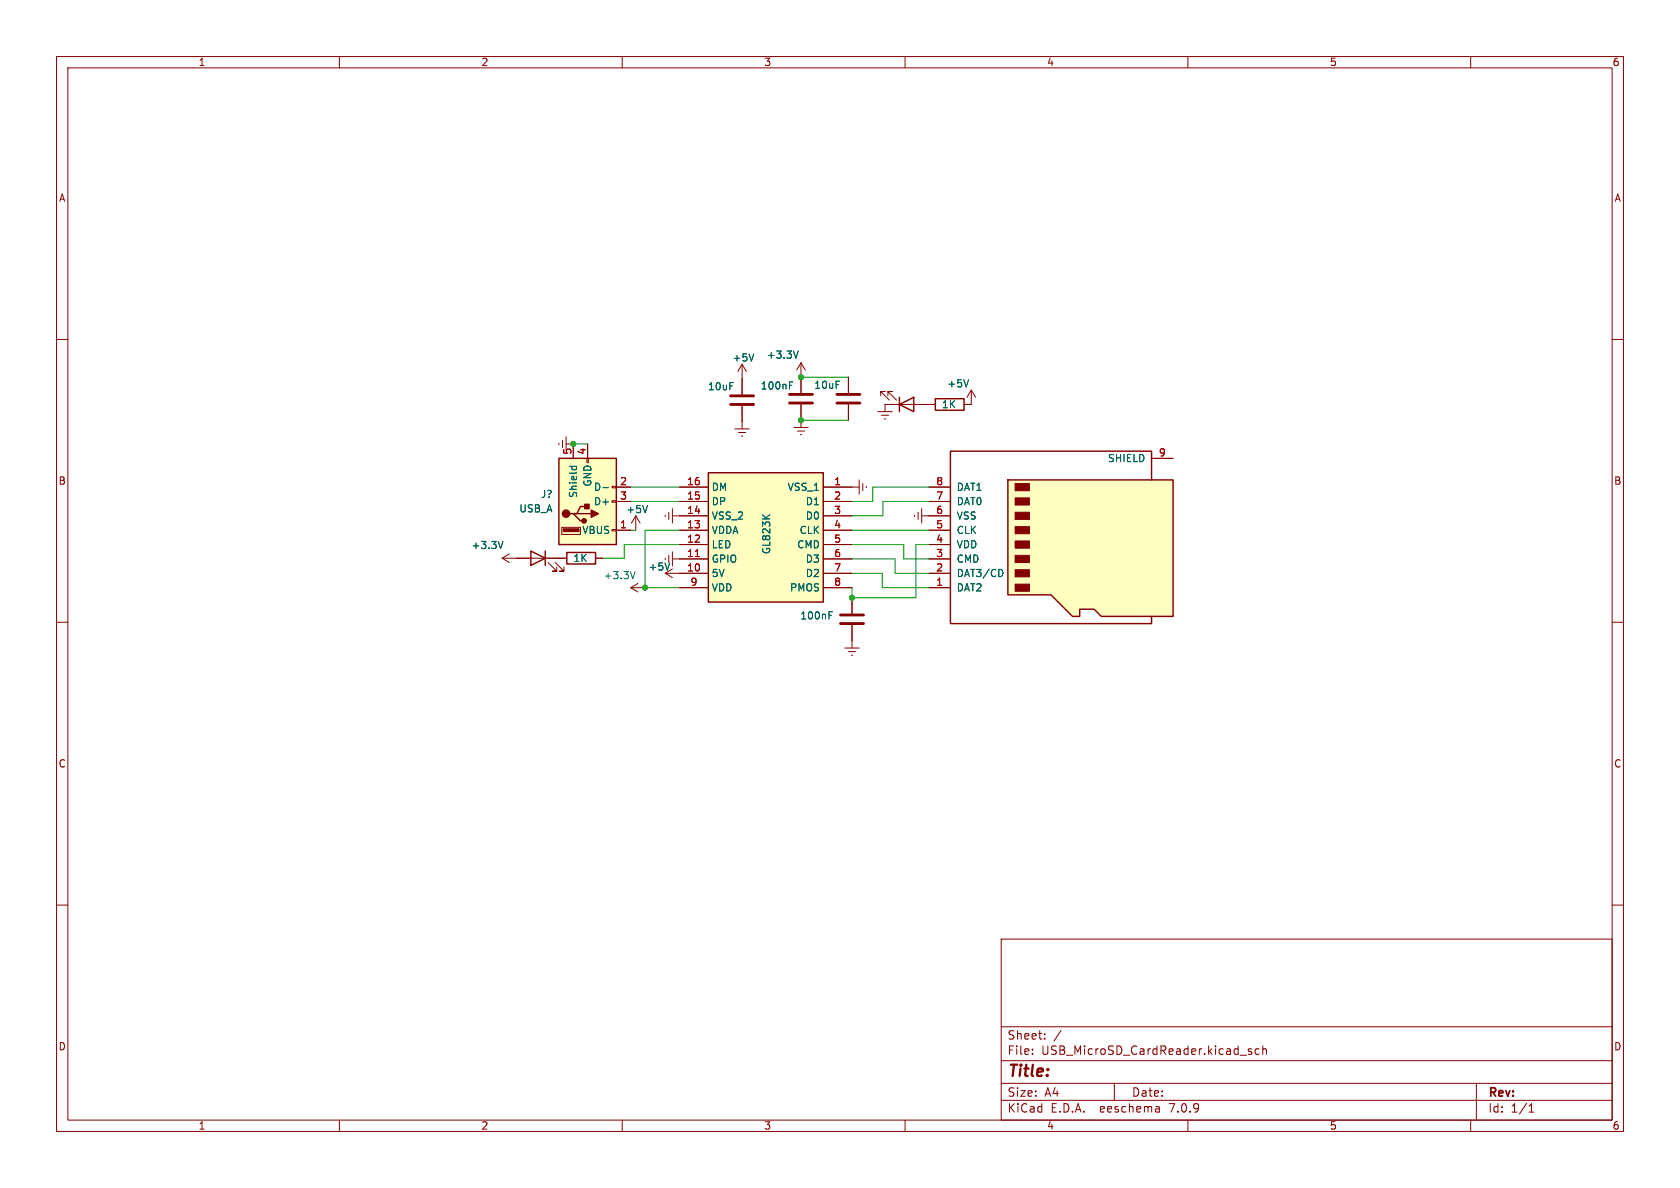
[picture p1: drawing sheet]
<svg xmlns="http://www.w3.org/2000/svg" width="297mm" height="210mm" viewBox="0 0 297 210" stroke-linecap="round" stroke-linejoin="round" font-family="sans-serif">
<g fill="none" stroke="#840000" stroke-width=".18">
<path d="M10 10h277v190h-277zM12 12h273v186h-273zM60 10v2M110 10v2M160 10v2M210 10v2M260 10v2M10 60h2M285 60h2M98.8 78.4v.2M99.4 77.9v1.2M100.1 78.5h1.2v2.5"/>
<path d="M100.1 77.2v2.6M103.9 78.5v2.5M129.9 75.8h2.6M130.6 76.5h1.2M131.1 77.1h.2M131.2 64.4v5.3M131.2 71.8v4M131.2 64.4l.8 1.3M131.2 64.4l-.8 1.3M140.3 75.6h2.6M141 76.2h1.2M141.5 76.8h.2"/>
<path d="M141.6 64.1v5.4M141.6 71.5v4.1M141.6 64.1l.8 1.3M141.6 64.1l-.8 1.3M150 66.7v2.8M150 71.5v2.8M171.7 69l.8 1.2M171.7 69v2.5M171.7 69l-.8 1.2M88.8 98.7h11.4M88.8 98.7l1.2 .7M90 97.9l-1.2 .8"/>
<path d="M96.9 99.4l1.5 1.6h-.7h.7v-.8M98.2 99.4l1.5 1.6h-.8h.8v-.8M99.3 93.2h3.3v1.3h-3.3zM103.8 81h.2v.8h-.2zM105.3 98.7h1.3M108.2 86h.8v.2h-.8zM108.2 88.5h.8v.3h-.8zM108.2 93.6h.8v.3h-.8zM109 86.1h2.5M109 93.7h2.5M109 88.6h2.5M112.4 91.2l.8 1.3"/>
<path d="M112.4 91.2v2.5M112.4 91.2l-.8 1.3M117.6 91.1v.2M117.6 98.7v.2M118.2 90.6v1.2M118.2 98.2v1.2M118.9 98.8h6.3M118.9 91.2h6.3M118.9 89.9v2.6M118.9 97.5v2.6M120.1 86.1h5.1M120.1 96.3h5.1"/>
<path d="M120.1 93.7h5.1M120.1 88.6h5.1M145.5 86.1h5.1M145.5 98.8h5.1M145.5 96.3h5.1M145.5 93.7h5.1M145.5 91.2h5.1M145.5 88.6h5.1M161.7 91.1v.2M162.3 90.6v1.2M162.9 91.2h1.3M162.9 89.9v2.6"/>
<path d="M10 110h2M111.5 103.9h2.5M111.5 103.9l1.3 .7M112.8 103.1l-1.3 .8M117.6 101.3h7.6M117.6 101.3l1.3 .8M118.9 100.6l-1.3 .7M120.1 103.9h5.1M145.5 101.3h5.1M145.5 103.9h5.1M149.4 114.6h2.5M150 115.2h1.3"/>
<path d="M150.5 115.8h.2M150.6 105.7v2.8M150.6 110.5v4.1M285 110h2M10 160h2M285 160h2M177 166h108v32h-108zM60 198v2M110 198v2M160 198v2M177 194.5h108M177 191.5h108"/>
<path d="M177 187.5h108M177 181.5h108M182.5 186.3v.1M182.5 185.5v.1M184.7 183.6v.1M184.7 182.8v.1M187.6 182.1l-1.3 2M197 191.5v3M204.9 195.7l.1 .9M205 196.5l-.2 .1M205 196h-.2M210 198v2"/>
<path d="M221.2 185.5l-.3-.1-.2 .2v.2l.5 .2v.3h-.5M222.6 185.5l-.4-.1-.3 .3v.4l.1 .2h.6M223.2 185.5l.3-.1 .3 .1 .1 .9M223.2 184.9v1.5M260 198v2M261 191.5v6.5M270.3 196.6h.9M270.3 195.5l.4-.4v1.5"/>
</g>
<g fill="#ffffc2" stroke="#ffffc2" stroke-width=".18">
<path d="M125.2 83.6h20.3v22.8h-20.3z"/>
<path d="M98.8 81h10.2v15.3h-10.2z"/>
</g>
<path d="M93.9 97.4l2.5 1.3-2.5 1.2zM96.4 97.4v2.5M98.8 81h10.2v15.3h-10.2zM100.2 97.7h5.1v2h-5.1zM100.7 90.8h.6l1.3 1.3h.7M102 90.8h2.5M103.9 89.5h-1.3l-.6 1.3h-.7M125.2 83.6h20.3v22.8h-20.3z" fill="none" stroke="#840000" stroke-width=".25"/>
<path d="M122.9 98.4h.7" fill="none" stroke="#a90000" stroke-width=".18"/>
<path d="M129.2 71.5h4M129.2 70h4M139.6 71.2h4M139.6 69.7h4M148 71.2h4M148 69.7h4M148.6 110.2h4.1M148.6 108.7h4.1" fill="none" stroke="#840000" stroke-width=".51"/>
<g fill="none" stroke="#006464" stroke-width=".18">
<path d="M133.3 62.6l-.5 1.2M139.6 68.1h.4M139.6 67.5h.6M141.1 62l-.4 1.3M171.2 67.1l-.4 1.3M88.9 95.7l-.4 1.3M100.7 82.4h1.2M101.1 82.4v.4M101.9 82.4v.4M106.6 86.2h.9M114.5 89.4l-.5 1.2M118.4 99.5l-.4 1.3"/>
<path d="M112.3 101l-.4 1.3M146.5 108.8h.5M146.5 108.1h.7"/>
</g>
<g fill="#840000" stroke="#840000" stroke-width=".25">
<path d="M104.5 90.2l1.3 .6-1.3 .6z"/>
<path d="M103.4 89.2h.7v.7h-.7z"/>
<circle cx="100.1" cy="90.8" r=".63"/>
<circle cx="103.3" cy="92.1" r=".38"/>
</g>
<path d="M99.6 93.5h2.8v.5h-2.8z" fill="#840000" stroke="#840000" stroke-width=".18"/>
<path d="M178.2 84.8h29.2v24.2h-12.7l-1.3-1.3h-2.5v1.3h-1.3l-3.8-3.8h-7.6z" fill="#ffffc2"/>
<g fill="#840000" stroke="#840000" stroke-width=".18">
<path d="M179.5 85.5h2.5v1.2h-2.5z"/>
<path d="M179.5 88h2.5v1.3h-2.5z"/>
<path d="M179.5 90.6h2.5v1.2h-2.5z"/>
<path d="M179.5 93.1h2.5v1.3h-2.5z"/>
<path d="M179.5 95.6h2.5v1.3h-2.5z"/>
<path d="M179.5 98.2h2.5v1.2h-2.5z"/>
<path d="M179.5 100.7h2.5v1.3h-2.5z"/>
<path d="M179.5 103.3h2.5v1.2h-2.5z"/>
</g>
<path d="M159 71.5l2.5-1.3v2.6zM159 70.2v2.6M165.4 70.5h5v2h-5zM178.2 84.8h29.2v24.2h-12.7l-1.3-1.3h-2.5v1.3h-1.3l-3.8-3.8h-7.6zM203.6 84.8v-5h-35.6v30.4h35.6v-1.2" fill="none" stroke="#840000" stroke-width=".25"/>
<g fill="none" stroke="#840000" stroke-width=".18">
<path d="M101.3 78.5v2.5M103.9 78.5v2.5M131.2 66.9v2.8M131.2 71.8v2.7M141.6 66.7v2.8M141.6 71.5v2.8M150 66.7v2.8M150 71.5v2.8M155.2 72.8h2.5M155.7 70v-.8h.8h-.8l1.5 1.5M155.8 73.4h1.3M156.3 74h.3"/>
<path d="M157 70v-.8h.7h-.7l1.5 1.5M165.4 71.5h-8.9v1.3M170.4 71.5h1.3M91.3 98.7h2.6M96.4 98.7h3.8M105.3 98.7h1.3M109 93.7h2.5M109 88.6h2.5M109 86.1h2.5M120.1 98.8h5.1M120.1 96.3h5.1M120.1 93.7h5.1"/>
<path d="M120.1 91.2h5.1M120.1 88.6h5.1M120.1 86.1h5.1M145.5 98.8h5.1M145.5 96.3h5.1M145.5 93.7h5.1M145.5 91.2h5.1M145.5 88.6h5.1M145.5 86.1h6.4M151.9 84.8v2.6M152.5 85.5v1.2M153.2 86v.2"/>
<path d="M164.2 98.8h3.8M164.2 96.3h3.8M164.2 93.7h3.8M164.2 91.2h3.8M164.2 88.6h3.8M164.2 86.1h3.8M203.6 81h3.8M120.1 103.9h5.1M120.1 101.3h5.1M145.5 103.9h5.1M145.5 101.3h5.1M150.6 105.7v2.8"/>
<path d="M150.6 110.5v2.8M164.2 103.9h3.8M164.2 101.3h3.8"/>
</g>
<g fill="none" stroke="#006464" stroke-width=".18">
<path d="M133.3 62.6l-.5 1.2M139.6 68.1h.4M139.6 67.5h.6M141.1 62l-.4 1.3M171.2 67.1l-.4 1.3M88.9 95.7l-.4 1.3M100.7 82.4h1.2M101.1 82.4v.4M101.9 82.4v.4M106.6 86.2h.9M114.5 89.4l-.5 1.2M118.4 99.5l-.4 1.3"/>
<path d="M146.5 108.8h.5M146.5 108.1h.7M177.1 100.7l.2 .5-.2 .7"/>
</g>
<g fill="none" stroke="#009600" stroke-width=".18">
<path d="M101.3 78.5h2.6M141.6 74.3h8.4M141.6 66.7h8.4M111.5 86.1h8.6M111.5 93.7h.9M111.5 88.6h8.6M120.1 96.3h-9.7v2.4h-3.8M120.1 93.7h-6.1v10.2h6.1M150.6 98.8h7.6v2.5h6M150.6 96.3h9.2v2.5h4.4M150.6 93.7h13.6M164.2 86.1h-9.9v2.5h-3.7"/>
<path d="M164.2 96.3h-2.3v9.4h-11.3v-1.8M164.2 88.6h-8.1v2.6h-5.5M150.6 101.3h5.4v2.6h8.2"/>
</g>
<path d="M122.9 98.4h.7" fill="none" stroke="#a90000" stroke-width=".18"/>
<g fill="#009600" stroke="#009600" stroke-width=".18">
<circle cx="101.3" cy="78.5" r=".46"/>
<circle cx="141.6" cy="66.7" r=".46"/>
<circle cx="141.6" cy="74.3" r=".46"/>
<circle cx="114" cy="103.9" r=".46"/>
<circle cx="150.6" cy="105.7" r=".46"/>
</g>
<text font-size="2.8" fill="#840000" x="178" y="190.9">Title:</text>
<g font-size="2.1" fill="#840000">
<text x="178" y="184">Sheet:</text>
<text x="178" y="186.7">File:</text>
<text x="184.1" y="186.7">USB_MicroSD_CardReader.kicad_sch</text>
<text x="178" y="196.9">KiCad</text>
<text x="178" y="194.1">Size:</text>
<text x="184.7" y="194.1">A4</text>
<text x="185.7" y="196.9">E.D.A.</text>
<text x="194.6" y="196.9">eeschema</text>
<text x="200" y="194.1">Date:</text>
<text x="207" y="196.9">7.0.9</text>
<text x="263" y="194.3">Rev:</text>
<text x="263" y="196.9">Id:</text>
<text x="267.1" y="196.9">1/1</text>
</g>
<g font-size="1.8" fill="#840000">
<text x="35" y="11.9">1</text>
<text x="85" y="11.9">2</text>
<text x="135" y="11.9">3</text>
<text x="185" y="11.9">4</text>
<text x="235" y="11.9">5</text>
<text x="285" y="11.9">6</text>
<text x="10.3" y="35.9">A</text>
<text x="285.3" y="35.9">A</text>
<text x="10.3" y="85.9">B</text>
<text x="285.3" y="85.9">B</text>
<text x="10.3" y="135.9">C</text>
<text x="285.3" y="135.9">C</text>
<text x="10.3" y="185.9">D</text>
<text x="285.3" y="185.9">D</text>
<text x="35" y="199.9">1</text>
<text x="85" y="199.9">2</text>
<text x="135" y="199.9">3</text>
<text x="185" y="199.9">4</text>
<text x="235" y="199.9">5</text>
<text x="285" y="199.9">6</text>
</g>
<g font-size="1.8" fill="#006464">
<text x="129.4" y="64.1">+5V</text>
<text x="135.5" y="63.6">+3.3V</text>
<text x="125.1" y="69.2">10uF</text>
<text x="134.4" y="69.1">100nF</text>
<text x="143.8" y="68.9">10uF</text>
<text x="167.4" y="68.7">+5V</text>
<text x="166.4" y="72.4">1K</text>
<text x="195.8" y="81.9">SHIELD</text>
<text x="95.5" y="88.2">J?</text>
<text x="102.2" y="88.1" transform="rotate(-90 102.2 88.1)">Shield</text>
<text x="104.7" y="86.1" transform="rotate(-90 104.7 86.1)">GND</text>
<text x="104.9" y="87">D-</text>
<text x="104.9" y="89.5">D+</text>
<text x="125.7" y="89.5">DP</text>
<text x="125.7" y="87">DM</text>
<text x="139.1" y="87">VSS_1</text>
<text x="142.4" y="89.5">D1</text>
<text x="169" y="89.5">DAT0</text>
<text x="169" y="87">DAT1</text>
<text x="91.7" y="90.8">USB_A</text>
<text x="102.8" y="94.6">VBUS</text>
<text x="110.6" y="90.9">+5V</text>
<text x="125.7" y="94.6">VDDA</text>
<text x="125.7" y="92">VSS_2</text>
<text x="141.3" y="94.6">CLK</text>
<text x="142.4" y="92">D0</text>
<text x="169" y="94.6">CLK</text>
<text x="169" y="92">VSS</text>
<text x="83.3" y="97.3">+3.3V</text>
<text x="101.3" y="99.5">1K</text>
<text x="114.5" y="101.1">+5V</text>
<text x="125.7" y="99.7">GPIO</text>
<text x="125.7" y="97.1">LED</text>
<text x="136.4" y="98.1" transform="rotate(-90 136.4 98.1)">GL823K</text>
<text x="140.8" y="97.1">CMD</text>
<text x="142.4" y="99.7">D3</text>
<text x="169" y="99.7">CMD</text>
<text x="169" y="97.1">VDD</text>
<text x="106.6" y="102.6">+3.3V</text>
<text x="125.7" y="102.2">5V</text>
<text x="125.7" y="104.7">VDD</text>
<text x="139.6" y="104.7">PMOS</text>
<text x="142.4" y="102.2">D2</text>
<text x="169" y="104.7">DAT2</text>
<text x="169" y="102.2">DAT3/CD</text>
<text x="141.4" y="109.7">100nF</text>
</g>
<g font-size="1.8" fill="#a90000">
<text x="101.1" y="80.5" transform="rotate(-90 101.1 80.5)">5</text>
<text x="103.6" y="80.5" transform="rotate(-90 103.6 80.5)">4</text>
<text x="204.8" y="80.8">9</text>
<text x="109.5" y="85.9">2</text>
<text x="109.5" y="88.4">3</text>
<text x="121.4" y="88.4">15</text>
<text x="121.4" y="85.9">16</text>
<text x="147.4" y="85.9">1</text>
<text x="147.4" y="88.4">2</text>
<text x="165.4" y="88.4">7</text>
<text x="165.4" y="85.9">8</text>
<text x="109.5" y="93.5">1</text>
<text x="121.4" y="93.5">13</text>
<text x="121.4" y="90.9">14</text>
<text x="147.4" y="90.9">3</text>
<text x="147.4" y="93.5">4</text>
<text x="165.4" y="93.5">5</text>
<text x="165.4" y="90.9">6</text>
<text x="121.4" y="101.1">10</text>
<text x="121.4" y="98.6">11</text>
<text x="121.4" y="96">12</text>
<text x="147.4" y="96">5</text>
<text x="147.4" y="98.6">6</text>
<text x="147.4" y="101.1">7</text>
<text x="165.4" y="101.1">2</text>
<text x="165.4" y="98.6">3</text>
<text x="165.4" y="96">4</text>
<text x="122" y="103.6">9</text>
<text x="147.4" y="103.6">8</text>
<text x="165.4" y="103.6">1</text>
</g>
</svg>
